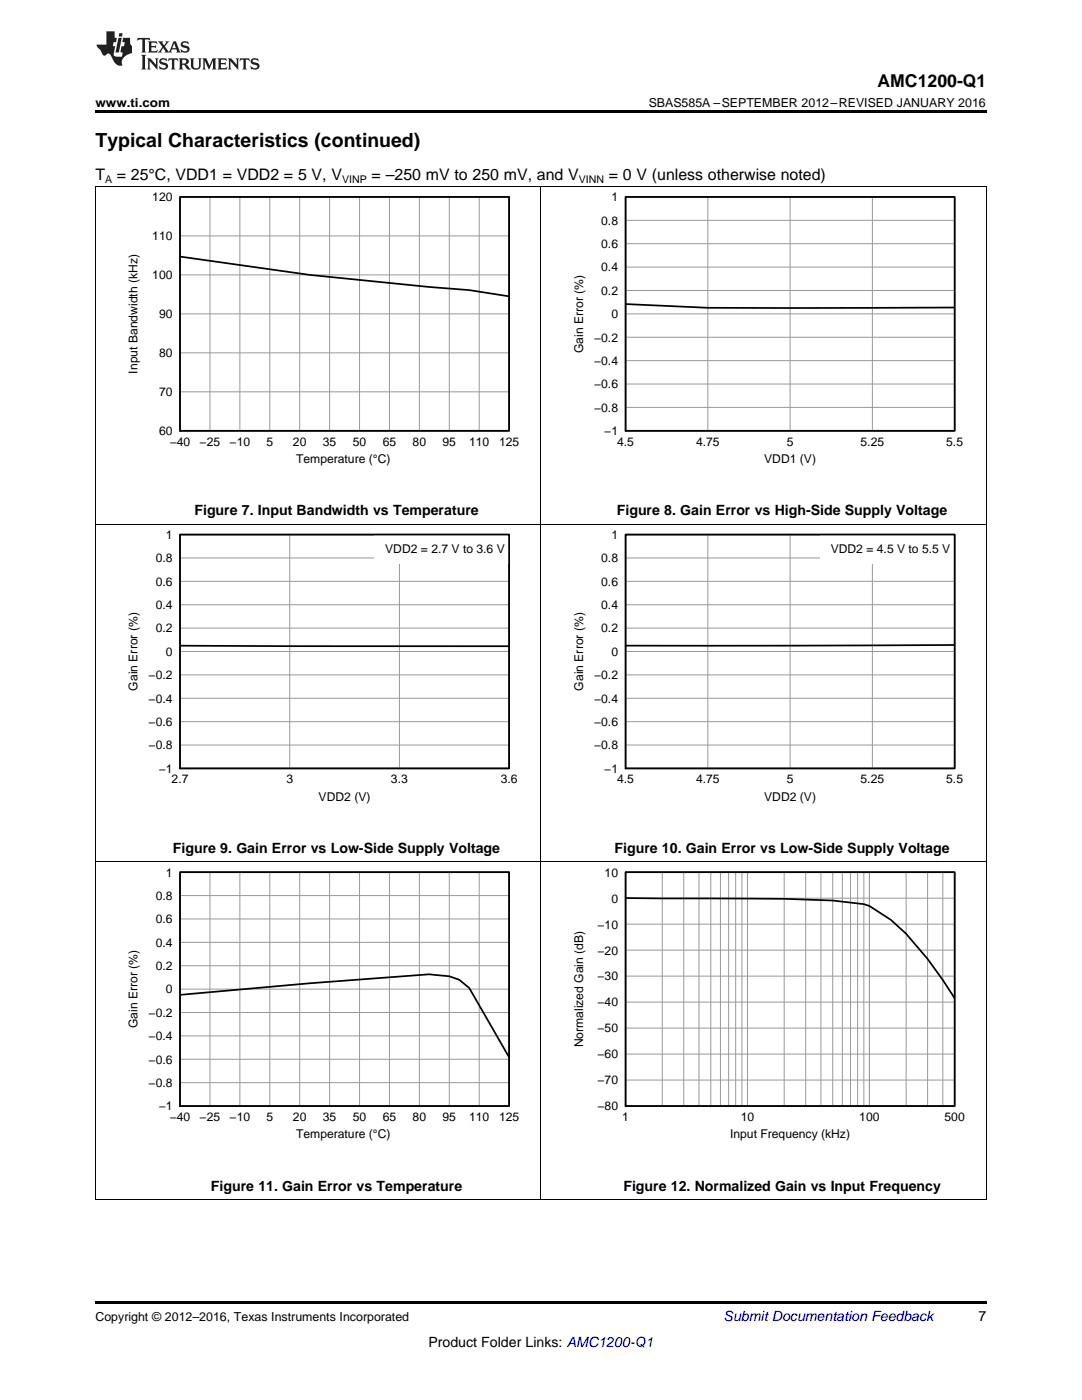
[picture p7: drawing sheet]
<svg xmlns="http://www.w3.org/2000/svg" width="216mm" height="279mm" viewBox="0 0 216 279" stroke-linecap="round" stroke-linejoin="round" font-family="sans-serif">
<path d="M19 259.7h177.8v.5h-177.8z" fill="#000"/>
<path d="M19.1 104.6v134.8M107.9 104.6v134.8M196.8 104.6v134.8M19 172h177.8M19 239.3h177.8" fill="none" stroke="#000" stroke-width=".2"/>
<path d="M35.9 106.7h65.7v46.7h-65.7zM35.9 174.1h65.7v46.6h-65.7zM124.8 174.1h65.7v46.6h-65.7z" fill="none" stroke="#000" stroke-width=".26"/>
<g fill="none" stroke="#999" stroke-width=".2">
<path d="M35.9 106.7h65.7v46.7h-65.7zM35.9 116h65.7M35.9 111.4h65.7M57.8 106.7v46.7M79.7 106.7v46.7M35.9 139.4h65.7M35.9 134.7h65.7M35.9 130h65.7M35.9 125.4h65.7M35.9 120.7h65.7M35.9 148.7h65.7M35.9 144h65.7"/>
<path d="M35.9 174.1h65.7v46.6h-65.7zM35.9 178.7h65.7M41.9 174.1v46.6M47.9 174.1v46.6M53.8 174.1v46.6M59.8 174.1v46.6M65.8 174.1v46.6M71.7 174.1v46.6M77.7 174.1v46.6M83.7 174.1v46.6M89.7 174.1v46.6M95.6 174.1v46.6"/>
<path d="M124.8 174.1h65.7v46.6h-65.7zM124.8 179.3h65.7M132.1 174.1v46.6M136.4 174.1v46.6M139.5 174.1v46.6M141.8 174.1v46.6M143.8 174.1v46.6M145.4 174.1v46.6M146.8 174.1v46.6M148 174.1v46.6M149.2 174.1v46.6M156.5 174.1v46.6"/>
<path d="M160.8 174.1v46.6M163.8 174.1v46.6M166.2 174.1v46.6M168.1 174.1v46.6M169.7 174.1v46.6M171.1 174.1v46.6M172.4 174.1v46.6M173.5 174.1v46.6M180.8 174.1v46.6M185.1 174.1v46.6M188.1 174.1v46.6M35.9 197.4h65.7"/>
<path d="M35.9 192.7h65.7M35.9 188.1h65.7M35.9 183.4h65.7M124.8 200h65.7M124.8 194.8h65.7M124.8 189.6h65.7M124.8 184.4h65.7M35.9 216.1h65.7M35.9 211.4h65.7M35.9 206.7h65.7M35.9 202.1h65.7M124.8 215.6h65.7"/>
<path d="M124.8 210.4h65.7M124.8 205.2h65.7"/>
</g>
<path d="M35.9 128.9l65.7 .1M35.9 174.1h65.7v46.6h-65.7zM124.8 179.2l7.3 .1a804.6 804.6 0 0 1 34.1 .4l6.2 .7 1.1 .4 4.3 2.8 3 2.8 4.3 5 3 4.2 2.4 3.6M124.8 174.1h65.7v46.6h-65.7zM35.9 198.5l25.9-2.3 23.9-1.8 4 .4 1.9 .7 2 1.7 8 13.8" fill="none" stroke="#000" stroke-width=".35"/>
<path d="M74.7 106.7h26.9v5.8h-26.9z" fill="#fff"/>
<path d="M35.9 106.7h65.7v46.7h-65.7zM190.5 128.7l-65.7 .2" fill="none" stroke="#000" stroke-width=".35"/>
<path d="M124.8 106.7h65.7v46.7h-65.7z" fill="none" stroke="#000" stroke-width=".26"/>
<g fill="none" stroke="#999" stroke-width=".2">
<path d="M124.8 106.7h65.7v46.7h-65.7zM124.8 116h65.7M124.8 111.4h65.7M141.2 106.7v46.7M157.7 106.7v46.7M174.1 106.7v46.7M124.8 139.4h65.7M124.8 134.7h65.7M124.8 130h65.7M124.8 125.4h65.7M124.8 120.7h65.7M124.8 148.7h65.7"/>
<path d="M124.8 144h65.7"/>
</g>
<path d="M163.6 106.7h26.9v5.8h-26.9z" fill="#fff"/>
<path d="M35.9 39.3h65.7v46.7h-65.7zM124.8 39.3h65.7v46.7h-65.7zM35.9 51.2l25.9 3.7 23.9 2.4 7.9 .6 8 1.2M124.8 60.7l16.4 .7h49.3M124.8 106.7h65.7v46.7h-65.7z" fill="none" stroke="#000" stroke-width=".35"/>
<path d="M19 37.2h177.8M19.1 37.3v67.3M107.9 37.3v67.3M196.8 37.3v67.3M19 104.6h177.8" fill="none" stroke="#000" stroke-width=".2"/>
<path d="M35.9 39.3h65.7v46.7h-65.7zM124.8 39.3h65.7v46.7h-65.7z" fill="none" stroke="#000" stroke-width=".26"/>
<g fill="none" stroke="#999" stroke-width=".2">
<path d="M35.9 39.3h65.7v46.7h-65.7zM41.9 39.3v46.7M47.9 39.3v46.7M53.8 39.3v46.7M59.8 39.3v46.7M65.8 39.3v46.7M71.7 39.3v46.7M77.7 39.3v46.7M83.7 39.3v46.7M89.7 39.3v46.7M95.6 39.3v46.7M124.8 39.3h65.7v46.7h-65.7z"/>
<path d="M141.2 39.3v46.7M157.7 39.3v46.7M174.1 39.3v46.7M35.9 54.9h65.7M35.9 47.1h65.7M124.8 58h65.7M124.8 53.3h65.7M124.8 48.6h65.7M124.8 44h65.7M35.9 78.2h65.7M35.9 70.4h65.7M35.9 62.6h65.7"/>
<path d="M124.8 62.6h65.7M124.8 76.6h65.7M124.8 72h65.7M124.8 67.3h65.7M124.8 81.3h65.7"/>
</g>
<path d="M19 22h177.8v.5h-177.8z" fill="#000"/>
<g fill="#231f20">
<path d="M27.5 7.6l-.1 .5 .4-.2h.6v.1v2.1l-.2 .4h1l-.3-.4v-2.1l.1-.1h.5l.5 .2-.2-.5zM29.5 8.3l.2 .3v1.5l-.2 .4h1.8l.2-.6a1.04 1.04 0 0 1-1.3 .2v-.7h.6l.3 .2v-.6l-.3 .2h-.6v-.6l.8-.1 .4 .3-.2-.5zM31.5 8.3l.9 1.1-.9 1.1h.8l-.2-.2 .5-.7 .4 .7-.2 .2h1.5l-.1-.2 .1-.4h.9l.1 .4-.2 .2h1l-.3-.3-.7-1.9h-.5l-.9 2-.8-1 .9-1h-.8l.1 .3-.3 .5-.4-.6 .2-.2zM34.7 8.6l.4 1h-.7zM36.3 8.4a.63 .63 0 0 0-.2 .7 .63 .63 0 0 0 .6 .4l.6 .2 .1 .2a.75 .75 0 0 1-.7 .4 .75 .75 0 0 1-.6-.5l.1 .7 .1-.1a1.11 1.11 0 0 0 1.5-.6 1.13 1.13 0 0 0-1.2-.8l-.1-.4a1.04 1.04 0 0 1 1.2 .2l-.2-.5-.1 .1-.5-.2zM28.2 10.9l.2 .4v2.2l-.2 .4h1l-.3-.4v-2.2l.3-.4zM29.3 11.6l.3 .4v1.5l-.3 .4h.8l-.2-.4v-1.3l1.5 1.7v-1.9l.2-.4h-.7l.2 .4v.9l-1.1-1.3zM32 11.8a.62 .62 0 0 0-.2 .7 .62 .62 0 0 0 .6 .4l.6 .1 .1 .3a.76 .76 0 0 1-.7 .3 .76 .76 0 0 1-.6-.4l.1 .7 .1-.1a1.11 1.11 0 0 0 1.5-.6 1.13 1.13 0 0 0-1.2-.8l-.1-.4a1.04 1.04 0 0 1 1.2 .2l-.2-.6-.1 .1-.5-.1zM33.7 11.6l-.2 .6a.61 .61 0 0 1 .8-.3v1.6l-.2 .4h.9l-.2-.4v-1.6a.63 .63 0 0 1 .8 .3l-.2-.6zM35.6 11.6l.3 .4v1.5l-.3 .4h1l-.2-.2v-.8l.5 .2a.76 .76 0 0 0 1.2 .7l-1-1a.58 .58 0 0 0 .6-.5 .58 .58 0 0 0-.5-.6zM36.4 11.9h.1a.45 .45 0 0 1 .5 .1 .45 .45 0 0 1 .1 .5l-.7 .2zM37.9 11.6l.2 .2a2.17 2.17 0 0 0 .3 1.9 .99 .99 0 0 0 1.6-.6v-1.1l.2-.4h-.7l.2 .2a1.92 1.92 0 0 1-.2 1.8 .6 .6 0 0 1-.9-.5v-1.1l.2-.4zM40.4 11.6l.2 .4v1.5l-.2 .4h.7l-.2-.4v-1.4l.8 1.8 .8-1.8v1.4l-.2 .4h.9l-.2-.4v-1.5l.2-.4h-.8l-.6 1.5-.6-1.5zM43.4 11.6l.2 .4v1.5l-.2 .4h1.8l.2-.6a1.04 1.04 0 0 1-1.3 .1v-.6h.5l.4 .2v-.6l-.4 .2h-.5v-.7h.8l.3 .3-.1-.6zM45.5 11.6l.2 .4v1.5l-.2 .4h.7l-.2-.4v-1.3l1.5 1.7v-1.9l.2-.4h-.7l.2 .4v.9l-1.1-1.3zM47.9 11.6l-.1 .6a.61 .61 0 0 1 .8-.3v1.6l-.3 .4h1l-.3-.4 .1-1.6a.63 .63 0 0 1 .7 .3l-.1-.6zM50.2 11.8a.62 .62 0 0 0-.2 .7 .62 .62 0 0 0 .6 .4l.6 .1 .2 .3a.76 .76 0 0 1-.8 .3 .76 .76 0 0 1-.6-.4l.1 .7 .2-.1a1.11 1.11 0 0 0 1.5-.6 1.13 1.13 0 0 0-1.3-.8l-.1-.4a1.04 1.04 0 0 1 1.2 .2l-.1-.6-.2 .1-.5-.1z"/>
<path d="M21.2 6.3v2.6h-1.9l.1 .4 .7 .9a.91 .91 0 0 0 1 .8 .56 .56 0 0 1 .5-.3 .56 .56 0 0 1 .5 .3l.4 .8a1.53 1.53 0 0 0 1.9 1.2 1.54 1.54 0 0 1 1-2.1l.9-.3v-1.4a1.52 1.52 0 0 1-.3-1.6h-1.4l-.2 .8h.5l-.2 .8h-.4l-.2 1v.2l.4 .1-.2 .8a1.93 1.93 0 0 1-1.6-.3l.3-1.8h-.5l.2-.8h.4l.2-.8h-.4v-1.3zM23.6 7.6l-.6 2.9h.7l.6-2.9zM23.8 6.6l-.1 .7h.6l.2-.7z"/>
</g>
<text font-size="3.9" x="19" y="29.3">Typical Characteristics (continued)</text>
<text font-size="3.5" x="175.1" y="17.3">AMC1200-Q1</text>
<g font-size="3.2">
<text x="19" y="36">T</text>
<text x="23.3" y="36">= 25°C, VDD1 = VDD2 = 5 V, V</text>
<text x="74.2" y="36">= –250 mV to 250 mV, and V</text>
<text x="121.5" y="36">= 0 V (unless otherwise noted)</text>
</g>
<g font-size="2.8">
<text x="38.8" y="102.9">Figure 7. Input Bandwidth vs Temperature</text>
<text x="123.1" y="102.9">Figure 8. Gain Error vs High-Side Supply Voltage</text>
<text x="34.5" y="170.3">Figure 9. Gain Error vs Low-Side Supply Voltage</text>
<text x="122.6" y="170.3">Figure 10. Gain Error vs Low-Side Supply Voltage</text>
<text x="42.1" y="237.6">Figure 11. Gain Error vs Temperature</text>
<text x="124.4" y="237.6">Figure 12. Normalized Gain vs Input Frequency</text>
<text x="195.3" y="263.6">7</text>
<text x="85.5" y="268.9">Product Folder Links: AMC1200-Q1</text>
</g>
<text font-size="2.8" fill="#0000c8" x="144.4" y="263.6">Submit Documentation Feedback</text>
<g font-size="2.5">
<text x="19" y="21.4">www.ti.com</text>
<text x="129.4" y="21.4">SBAS585A –SEPTEMBER 2012–REVISED JANUARY 2016</text>
<text x="19" y="263.6">Copyright © 2012–2016, Texas Instruments Incorporated</text>
</g>
<g font-size="2.4">
<text x="30.4" y="40.2">120</text>
<text x="122" y="40.2">1</text>
<text x="30.4" y="48">110</text>
<text x="120" y="44.8">0.8</text>
<text x="120" y="49.5">0.6</text>
<text x="30.4" y="55.7">100</text>
<text x="120" y="58.8">0.2</text>
<text x="120" y="54.2">0.4</text>
<text x="31.7" y="63.5">90</text>
<text x="122" y="63.5">0</text>
<text x="31.7" y="71.3">80</text>
<text x="116.4" y="70.4" transform="rotate(-90 116.4 70.4)">Gain Error (%)</text>
<text x="118.6" y="68.2">−0.2</text>
<text x="27.5" y="74.5" transform="rotate(-90 27.5 74.5)">Input Bandwidth (kHz)</text>
<text x="118.6" y="77.5">−0.6</text>
<text x="118.6" y="72.8">−0.4</text>
<text x="31.7" y="79.1">70</text>
<text x="118.6" y="82.2">−0.8</text>
<text x="31.7" y="86.8">60</text>
<text x="33.9" y="89">−40</text>
<text x="39.8" y="89">−25</text>
<text x="45.8" y="89">−10</text>
<text x="53.2" y="89">5</text>
<text x="58.5" y="89">20</text>
<text x="64.4" y="89">35</text>
<text x="70.4" y="89">50</text>
<text x="76.4" y="89">65</text>
<text x="82.3" y="89">80</text>
<text x="88.3" y="89">95</text>
<text x="93.6" y="89">110</text>
<text x="99.6" y="89">125</text>
<text x="120.6" y="86.8">−1</text>
<text x="123.1" y="89">4.5</text>
<text x="138.9" y="89">4.75</text>
<text x="157" y="89">5</text>
<text x="171.7" y="89">5.25</text>
<text x="188.8" y="89">5.5</text>
<text x="59.1" y="92.4">Temperature (°C)</text>
<text x="152.5" y="92.4">VDD1 (V)</text>
<text x="33.1" y="107.6">1</text>
<text x="122" y="107.6">1</text>
<text x="31.1" y="112.2">0.8</text>
<text x="76.9" y="110.5">VDD2 = 2.7 V to 3.6 V</text>
<text x="120" y="112.2">0.8</text>
<text x="165.8" y="110.5">VDD2 = 4.5 V to 5.5 V</text>
<text x="31.1" y="116.9">0.6</text>
<text x="120" y="116.9">0.6</text>
<text x="31.1" y="121.6">0.4</text>
<text x="120" y="121.6">0.4</text>
<text x="31.1" y="126.2">0.2</text>
<text x="33.1" y="130.9">0</text>
<text x="120" y="126.2">0.2</text>
<text x="122" y="130.9">0</text>
<text x="27.5" y="137.8" transform="rotate(-90 27.5 137.8)">Gain Error (%)</text>
<text x="29.7" y="135.6">−0.2</text>
<text x="116.4" y="137.8" transform="rotate(-90 116.4 137.8)">Gain Error (%)</text>
<text x="118.6" y="135.6">−0.2</text>
<text x="29.7" y="140.2">−0.4</text>
<text x="118.6" y="140.2">−0.4</text>
<text x="29.7" y="149.6">−0.8</text>
<text x="29.7" y="144.9">−0.6</text>
<text x="118.6" y="149.6">−0.8</text>
<text x="118.6" y="144.9">−0.6</text>
<text x="31.7" y="154.2">−1</text>
<text x="120.6" y="154.2">−1</text>
<text x="34.2" y="156.3">2.7</text>
<text x="57.1" y="156.3">3</text>
<text x="63.6" y="159.8">VDD2 (V)</text>
<text x="78" y="156.3">3.3</text>
<text x="99.9" y="156.3">3.6</text>
<text x="123.1" y="156.3">4.5</text>
<text x="138.9" y="156.3">4.75</text>
<text x="152.5" y="159.8">VDD2 (V)</text>
<text x="157" y="156.3">5</text>
<text x="171.7" y="156.3">5.25</text>
<text x="188.8" y="156.3">5.5</text>
<text x="31.1" y="179.6">0.8</text>
<text x="33.1" y="174.9">1</text>
<text x="120.6" y="174.9">10</text>
<text x="31.1" y="184.3">0.6</text>
<text x="119.2" y="185.3">−10</text>
<text x="122" y="180.1">0</text>
<text x="31.1" y="188.9">0.4</text>
<text x="119.2" y="190.5">−20</text>
<text x="31.1" y="193.6">0.2</text>
<text x="119.2" y="195.7">−30</text>
<text x="29.7" y="202.9">−0.2</text>
<text x="33.1" y="198.3">0</text>
<text x="119.2" y="200.9">−40</text>
<text x="27.5" y="205.2" transform="rotate(-90 27.5 205.2)">Gain Error (%)</text>
<text x="29.7" y="207.6">−0.4</text>
<text x="116.4" y="209" transform="rotate(-90 116.4 209)">Normalized Gain (dB)</text>
<text x="119.2" y="206.1">−50</text>
<text x="29.7" y="212.3">−0.6</text>
<text x="119.2" y="211.2">−60</text>
<text x="29.7" y="216.9">−0.8</text>
<text x="31.7" y="221.6">−1</text>
<text x="119.2" y="221.6">−80</text>
<text x="119.2" y="216.4">−70</text>
<text x="33.9" y="223.7">−40</text>
<text x="39.8" y="223.7">−25</text>
<text x="45.8" y="223.7">−10</text>
<text x="53.2" y="223.7">5</text>
<text x="58.5" y="223.7">20</text>
<text x="59.1" y="227.2">Temperature (°C)</text>
<text x="64.4" y="223.7">35</text>
<text x="70.4" y="223.7">50</text>
<text x="76.4" y="223.7">65</text>
<text x="82.3" y="223.7">80</text>
<text x="88.3" y="223.7">95</text>
<text x="93.6" y="223.7">110</text>
<text x="99.6" y="223.7">125</text>
<text x="124.2" y="223.7">1</text>
<text x="145.7" y="227.2">Input Frequency (kHz)</text>
<text x="147.8" y="223.7">10</text>
<text x="171.5" y="223.7">100</text>
<text x="188.5" y="223.7">500</text>
</g>
<g font-size="2.1">
<text x="21" y="36.6">A</text>
<text x="68.3" y="36.6">VINP</text>
<text x="115.5" y="36.6">VINN</text>
</g>
</svg>
